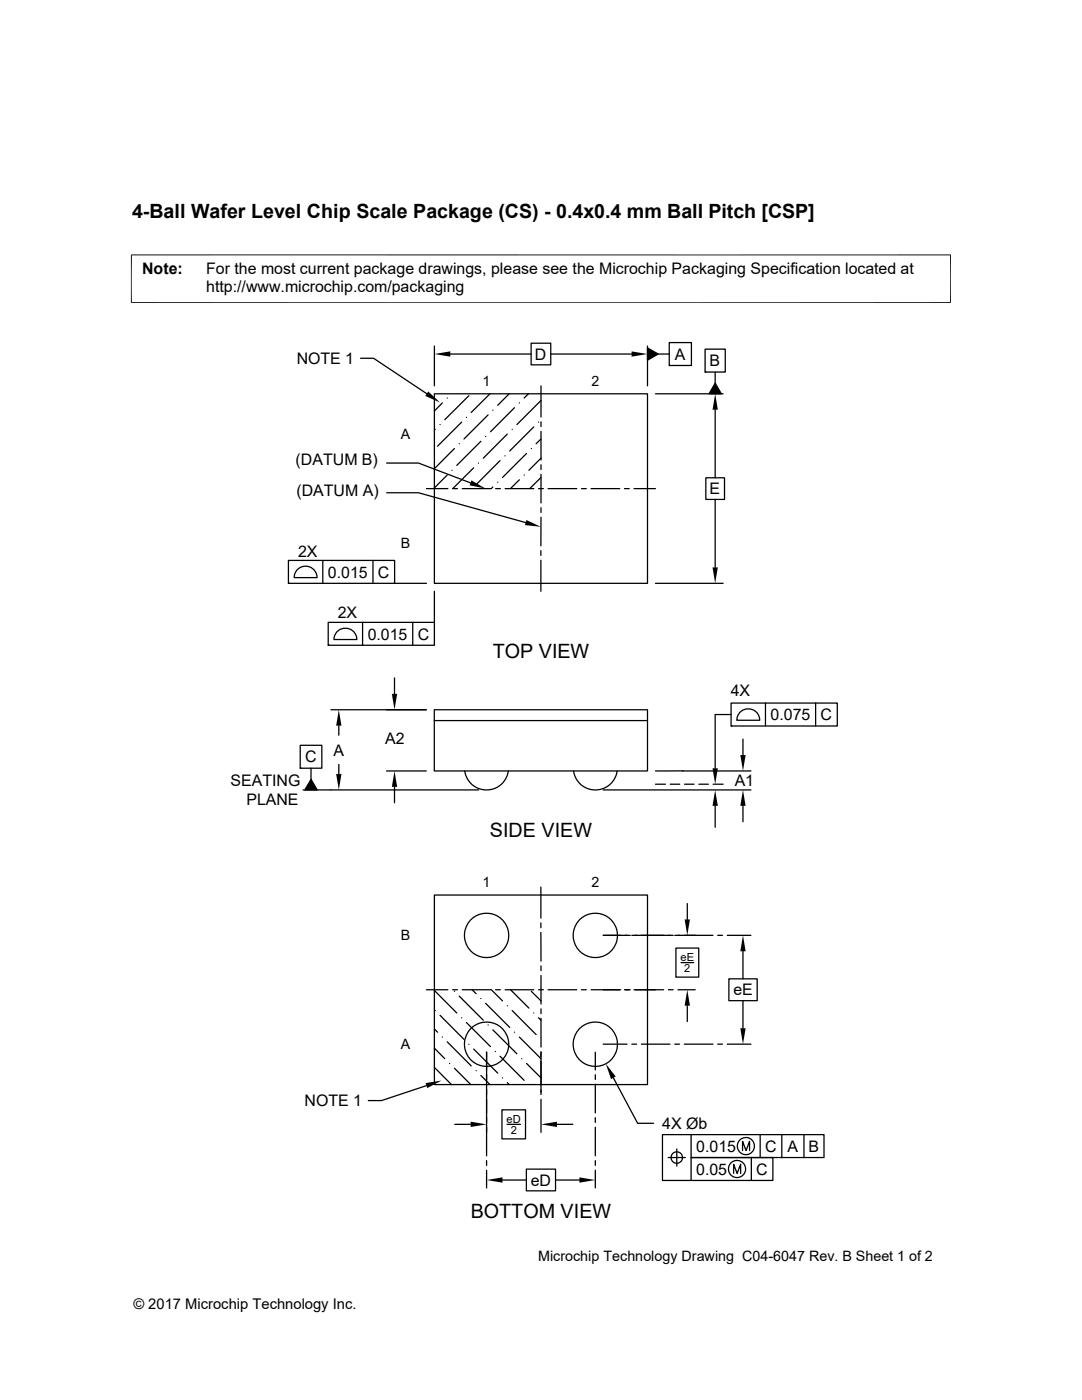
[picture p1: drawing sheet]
<svg xmlns="http://www.w3.org/2000/svg" width="216mm" height="279mm" viewBox="0 0 216 279" stroke-linecap="round" stroke-linejoin="round" font-family="sans-serif">
<g fill="none" stroke="#000" stroke-width=".25">
<path d="M71.9 71.5h2.6l10.7 7.1M86.7 78.6h42.5v37.8h-42.5zM86.7 69.1v7.9M89.2 79.4h.1M89.9 70.7h16.1M93.6 79l-4.8 4.8M97.8 78.6l-3.8 3.7M101.6 78.6l-2.3 2.3M105.5 78.6l-.9 .8M106 68.5h3.9v4.3h-3.9zM107.9 77v6.2M108 79.9l-4.9 4.8"/>
<path d="M109.9 70.7h16.1M129.2 69.4l2.1 1.3-2.1 1.2zM129.2 69.1v7.9M130.8 78.6h13.5M131.3 70.7h2.2M133.5 68.4h4.5v4.5h-4.5zM133.5 72.9h.1M140.7 69.7h4v4.6h-4zM140.7 74.3h.1M142.7 76.5l1.2 2.1h-2.4zM142.7 74.3v2.2M77.2 98.3h6.3l21.4 6"/>
<path d="M77.2 92.4h6.3l10.4 4M85.1 97.5h4.3M86.8 85.7l-.1 .2M87.8 84.7h.1M88.3 80.4l-1.6 1.6M89.2 94.8l-2.5 2.6M90.2 93.9h.1M90.3 97.5h1M90.7 89.5l-4 4M91.6 88.6h.1M92.1 84.2l-4.8 4.8M92.2 97.5h5.7"/>
<path d="M93.1 83.3h.1M94.5 93.4l-4.1 4.1M95.5 92.4h.1M95.9 88.1l-4.8 4.8M96.9 87.1h.1M97.4 82.8l-4.8 4.8M98.3 81.9h.1M98.3 97.2l-.3 .3M98.9 97.5h.9M99.3 96.2h.1M99.8 91.9l-4.8 4.8M100.8 91h.1"/>
<path d="M100.8 97.5h5.7M101.2 86.6l-4.8 4.8M102.2 85.7h.1M102.7 81.4l-4.8 4.8M103.6 80.4h.1M103.6 95.8l-1.7 1.7M104.6 94.8h.1M105.1 90.5l-4.8 4.8M106 89.5h.1M106.5 85.2l-4.8 4.8M107.5 97.5h.9M107.5 84.2h.1"/>
<path d="M107.9 84.2v.9M107.9 86.1v5.7M107.9 92.8v.9M107.9 94.7v5.7M108 87.6l-1 1M108 91.4l-2.5 2.5M108 95.3l-2.3 2.2M109.4 97.5h5.7M116 97.5h1M117.9 97.5h5.8M124.6 97.5h1M126.5 97.5h4.3"/>
<path d="M140.8 95.4h3.8v4.3h-3.8zM142.7 81.8v13.6M142.7 99.7v13.5M57.6 111.8h21.1v4.6h-21.1zM57.6 116.4h.1M59.5 113.6a2.29 2.29 0 0 1 2.4-.4 2.29 2.29 0 0 1 1.4 2.1h-4.6l.3-1.2zM64.4 111.8v4.6M74.4 111.8v4.6M78.7 116.4h6.4M86.7 118v6.2M107.9 109.9v.9M107.9 111.8v6.2"/>
<path d="M107.9 101.3v1M107.9 103.2v5.7M130.8 116.4h13.5M65.5 124.2h21.2v4.6h-21.2zM65.5 128.8h.1M67.4 125.9a2.3 2.3 0 0 1 2.4-.3 2.3 2.3 0 0 1 1.4 2h-4.6l.4-1.1zM72.3 124.2v4.6M78.7 135.3v3.2M82.4 124.2v4.6M59.9 148.7h4.3v4.6h-4.3zM59.9 153.3h.1M62.1 153.3v2.2"/>
<path d="M62.1 155.5l1.2 2.1h-2.5zM67.6 144.8v1.9M67.6 152.6v1.9M77.1 153.9h8M78.7 157v3.2M85.1 141.6h-19.1M86.7 141.6h42.5v12.3h-42.5zM86.7 143.8h42.5M92.7 153.9a4.4 4.4 0 0 0 4.4 3.8 4.4 4.4 0 0 0 4.3-3.8M95.5 157.6h-35M114.4 153.9a4.4 4.4 0 0 0 4.4 3.8 4.4 4.4 0 0 0 4.3-3.8M120.4 157.6h29.4"/>
<path d="M130.8 156.5h2M133.7 156.5h1.9M136.2 153.9h13.6M136.3 153.8l-5.5 .1M136.6 156.5h1.9M139.4 156.5h2M142.3 156.5h2M145.9 140.3h21.2v4.6h-21.2zM145.9 144.9h.1M145.9 142.6h-3.2v10.7M147.8 142a2.29 2.29 0 0 1 2.4-.3 2.29 2.29 0 0 1 1.4 2h-4.6l.3-1.1zM148.3 147.5v3.2"/>
<path d="M152.7 140.3v4.6M162.8 140.3v4.6M86.7 178.6h42.5v37.9h-42.5zM107.9 177v6.2M142.7 160.8v4.3M148.3 160.8v3.2M85.1 197.5h4.3M86.7 197.7l4.4 4.5M90.3 197.5h1M90.7 197.8h.1M91.6 198.8l4.8 4.8M92.2 197.5h5.7"/>
<path d="M94.2 197.5l.8 .8M95.9 199.3h.1M98 197.5l2.3 2.2M98.9 197.5h.9M100.8 197.5h5.7M101.9 197.5l3.6 3.7M106 197.8l1.9 1.9M107.5 197.5h.9M107.9 186.1v5.7M107.9 184.2v.9M107.9 192.8v.9M107.9 194.7v5.7"/>
<path d="M109.4 197.5h5.7M116 197.5h1M120.4 186.7h5.4M123.8 197.5h-5.9M125.8 197.5h-1.2M126.1 186.7h8.2M132.4 197.5h-5.9M133.4 197.5h.9M134.6 186.7h7.7M134.9 189.2h4.5v5.8h-4.5zM135.3 197.5h3.4M135.9 192.1h2.5"/>
<path d="M137.1 180.3v3.2M143.2 186.7h1M145.1 186.7h4.7M145.4 195.3h5.7v4.4h-5.7zM148.3 189.8v5.5M148.3 199.7v5.5M85.1 216.7l-9 2.9h-2.6M86.7 213l3.4 3.5M86.7 209.2l2.1 2.1M86.7 205.4l.6 .6M86.8 201.7h.1M87.8 202.6l4.8 4.8"/>
<path d="M88.3 207h.1M89.2 207.9l4.8 4.8M89.7 212.2h.1M90.7 213.2l3.2 3.3M92.1 203.1h.1M93.1 204.1l4.8 4.8M93.6 208.4h.1M94.5 209.4l4.8 4.8M95 213.7h.1M95.9 214.6l1.9 1.9M96.9 200.2l4.8 4.8M97.1 210v20.7"/>
<path d="M97.4 204.6h.1M98.3 205.5l4.8 4.8M98.8 209.8h.1M99.8 210.8l4.8 4.8M100.3 215.1h.1M101.2 200.7h.1M101.2 216.1l.4 .4M102.2 201.7l4.8 4.8M102.7 206h.1M103.6 207l4.4 4.3M104.1 211.3h.1M105.1 212.2l2.9 2.9"/>
<path d="M106.5 202.2h.1M107.5 203.1l.4 .5M107.9 201.3v1M107.9 203.2v5.8M107.9 209.9v8.5M107.9 219.4v6.6M118.8 210v3.5M118.8 214.5v.9M118.8 216.4v5.7M120.4 208.4h4.7M122.4 215.1l4.8 9.1h3.2M126.1 208.4h.9"/>
<path d="M128 208.4h5.7M134.6 208.4h1M136.5 208.4h5.8M137.1 200.7v3.2M143.2 208.4h1M145.1 208.4h4.7M90.7 224.4h3.2M97.1 231.6v1M97.1 233.5v3.6M100.2 221.5h4.7v5.8h-4.7zM100.3 235.5h4.7M101.2 224.4h2.6"/>
<path d="M105 233.3h5.8v4.4h-5.8zM110.8 235.5h4.8M111.1 224.4h3.2M118.8 223.1v.9M118.8 225v5.7M118.8 231.6v1M118.8 233.5v3.6M133.3 231h3.5M135 229.3v3.4M137.9 226.4v4.6h16.3v4.6h-22v-9.2h32.2v4.6h-26.5v4.6M146.4 234.2v-1.9l.7 1.9 .7-1.9v1.9M148.2 229.6v-1.8l.7 1.8 .7-1.8v1.8"/>
<path d="M149.9 231v4.6M151.7 226.4v4.6M156 226.4v4.6M160.4 226.4v4.6"/>
<circle cx="97.1" cy="186.7" r="4.4"/>
<circle cx="118.8" cy="186.7" r="4.4"/>
<circle cx="97.1" cy="208.4" r="4.4"/>
<circle cx="118.8" cy="208.4" r="4.4"/>
<circle cx="135" cy="231" r="1.14"/>
<circle cx="147.1" cy="233.3" r="1.72"/>
<circle cx="148.8" cy="228.7" r="1.71"/>
</g>
<g fill="#000">
<path d="M85.4 78.1l2.4 2.2-2.9-1.3zM86.7 70.7l3.2-.6v1.1zM126 70.1l3.2 .6-3.2 .5zM129.2 69.4l2.1 1.3-2.1 1.2zM142.7 76.5l1.2 2.1h-2.4zM94.1 95.9l2.8 1.6-3.2-.6zM142.7 78.6l.5 3.2h-1zM105 103.8l2.9 1.3-3.2-.3zM142.2 113.2h1l-.5 3.2zM78.2 138.5h1l-.5 3.1zM62.1 155.5l1.2 2.1h-2.5zM67.6 141.6l.5 3.2h-1z"/>
<path d="M67.1 154.5h1l-.5 3.1zM78.7 153.9l.5 3.1h-1zM142.2 153.3h1l-.5 3.2zM147.7 150.7h1.1l-.5 3.2zM142.7 157.6l.5 3.2h-1zM148.3 157.6l.5 3.2h-1.1zM136.6 183.5h1.1l-.6 3.2zM148.3 186.7l.5 3.1h-1.1zM84.9 216.2l3.2-.6-2.8 1.5zM120.9 212.3l2 2.5-1 .5zM137.1 197.5l.6 3.2h-1.1zM147.7 205.2h1.1l-.5 3.2z"/>
<path d="M93.9 223.9l3.2 .5-3.2 .5zM97.1 235.5l3.2-.5v1zM107.9 224.4l3.2-.5v1zM115.6 235l3.2 .5-3.2 .5z"/>
</g>
<path d="M26.1 50.9h163.7M26.2 50.8v9.7M189.7 50.8v9.7M26.1 60.4h163.7" fill="none" stroke="#000" stroke-width=".2"/>
<g font-size="3.9">
<text x="26.4" y="43.5">4-Ball Wafer Level Chip Scale Package (CS) - 0.4x0.4 mm Ball Pitch [CSP]</text>
<text x="98.3" y="131.3">TOP VIEW</text>
<text x="97.8" y="167">SIDE VIEW</text>
<text x="93.9" y="243">BOTTOM VIEW</text>
</g>
<g font-size="3.2">
<text x="28.4" y="54.6">Note:</text>
<text x="41.1" y="54.6">For the most current package drawings, please see the Microchip Packaging Specification located at</text>
<text x="41.1" y="58.3">http://www.microchip.com/packaging</text>
<text x="106.7" y="71.8">D</text>
<text x="134.7" y="71.8">A</text>
<text x="59.2" y="72.7">NOTE 1</text>
<text x="141.6" y="73.1">B</text>
<text x="59" y="92.9">(DATUM B)</text>
<text x="59.1" y="98.9">(DATUM A)</text>
<text x="141.6" y="98.7">E</text>
<text x="59.5" y="111.1">2X</text>
<text x="65.4" y="115.3">0.015</text>
<text x="75.4" y="115.3">C</text>
<text x="67.4" y="123.4">2X</text>
<text x="73.4" y="127.6">0.015</text>
<text x="83.4" y="127.6">C</text>
<text x="145.8" y="139">4X</text>
<text x="153.8" y="143.7">0.075</text>
<text x="163.7" y="143.7">C</text>
<text x="76.9" y="148.4">A2</text>
<text x="60.9" y="152.2">C</text>
<text x="66.5" y="150.8">A</text>
<text x="46" y="157">SEATING</text>
<text x="49.2" y="160.6">PLANE</text>
<text x="146.6" y="156.9">A1</text>
<text x="146.3" y="198.6">eE</text>
<text x="60.8" y="220.8">NOTE 1</text>
<text x="132.1" y="225.3">4X Øb</text>
<text x="138.9" y="229.9">0.015</text>
<text x="152.7" y="229.9">C</text>
<text x="157.1" y="229.9">A</text>
<text x="161.3" y="229.9">B</text>
<text x="105.9" y="236.6">eD</text>
<text x="138.9" y="234.4">0.05</text>
<text x="150.9" y="234.4">C</text>
</g>
<g font-size="2.9">
<text x="107.4" y="251.7">Microchip Technology Drawing C04-6047 Rev. B Sheet 1 of 2</text>
<text x="26.6" y="261.3">© 2017 Microchip Technology Inc.</text>
</g>
<g font-size="2.8">
<text x="96.3" y="77">1</text>
<text x="118" y="77">2</text>
<text x="80" y="87.7">A</text>
<text x="80" y="109.4">B</text>
<text x="96.3" y="177">1</text>
<text x="118" y="177">2</text>
<text x="80" y="187.7">B</text>
<text x="80" y="209.4">A</text>
</g>
<g font-size="2.2">
<text x="135.8" y="191.8">eE</text>
<text x="136.5" y="194">2</text>
<text x="101.1" y="224.1">eD</text>
<text x="101.9" y="226.3">2</text>
</g>
</svg>
